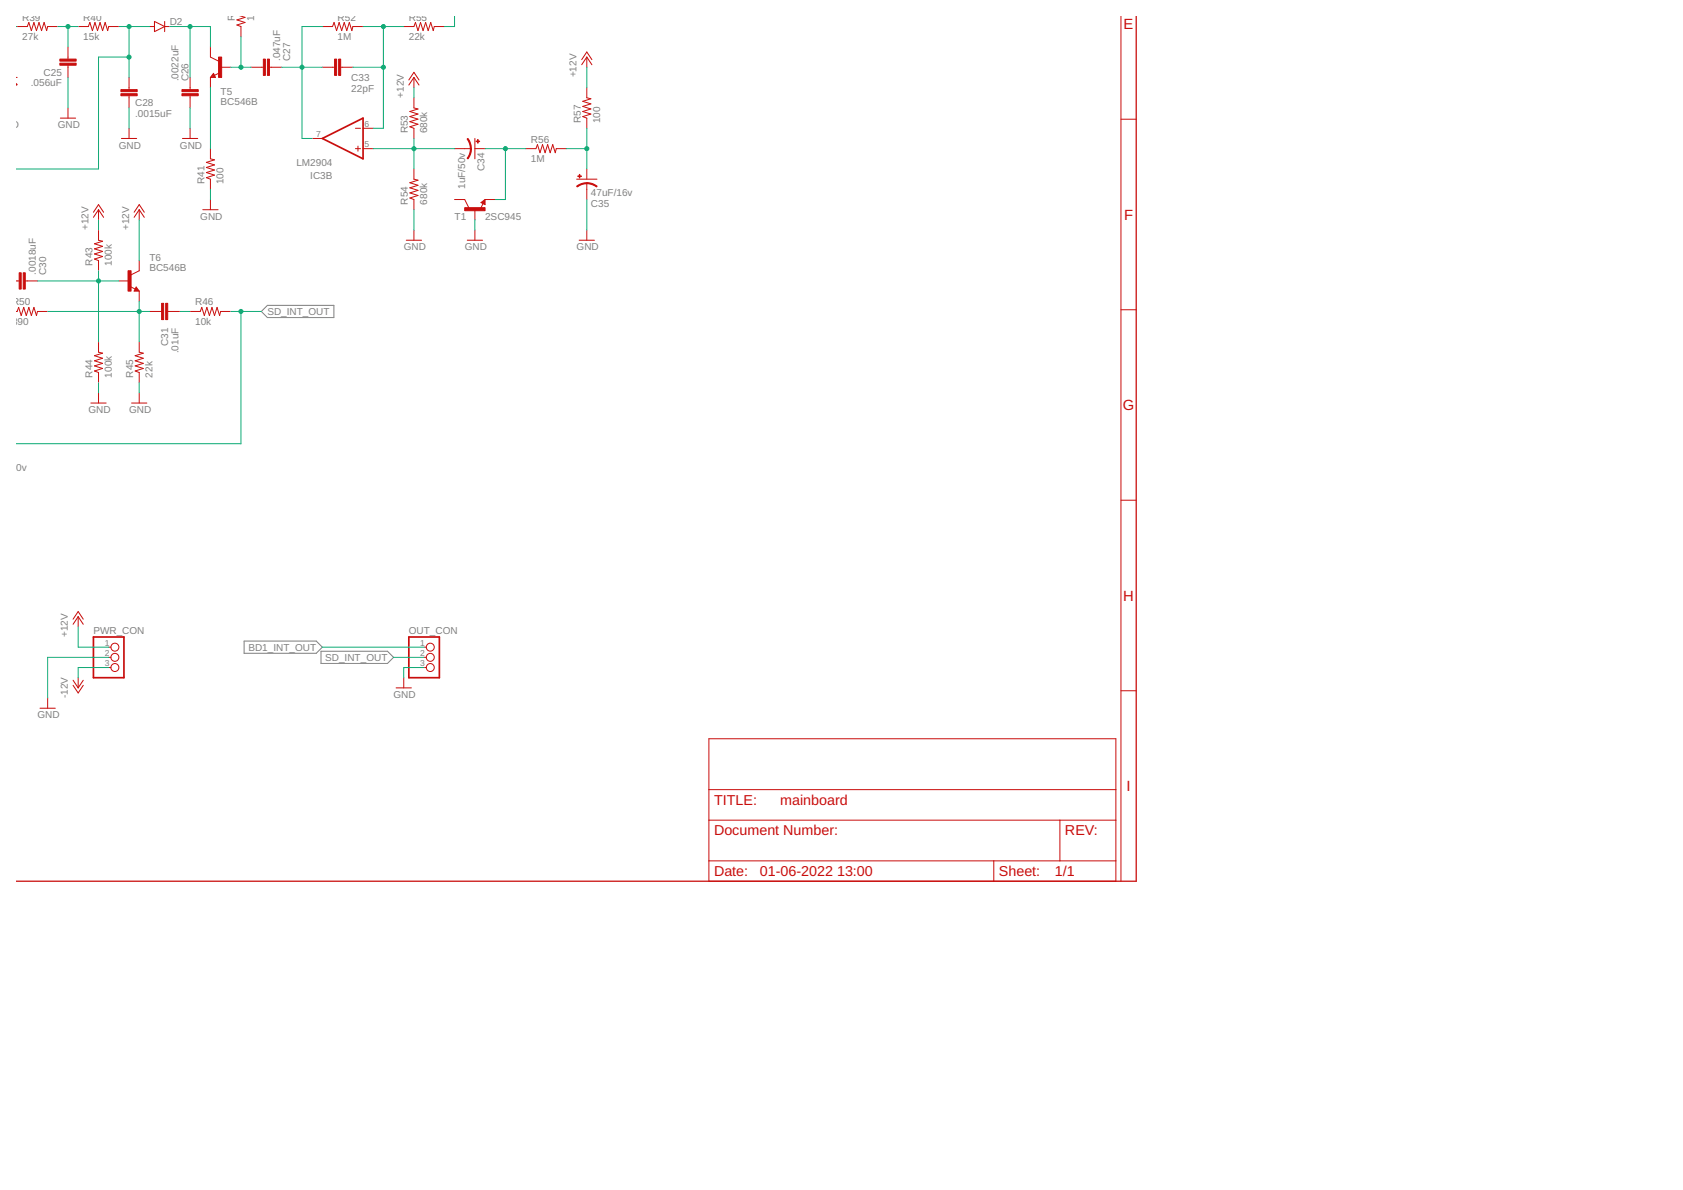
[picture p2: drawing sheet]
<svg xmlns="http://www.w3.org/2000/svg" width="420mm" height="297mm" viewBox="0 0 420 297" stroke-linecap="round" stroke-linejoin="round" font-family="sans-serif">
<path d="M65.2 77.7l1.6-1.5h16.6v3.1h-16.6zM60.9 160h18.1l1.5 1.5-1.5 1.6h-18.1zM80.1 162.6h16.6l1.6 1.5-1.6 1.5h-16.6z" fill="none" stroke="#808080" stroke-width=".25"/>
<path d="M283.7 4.1v215.9h-279.6" fill="none" stroke="#c90d0c" stroke-width=".32"/>
<g fill="none" stroke="#c90d0c" stroke-width=".25">
<path d="M4.1 19.3h.2M4.3 6.6h2.5l.4-1 .6 2 .7-2 .6 2 .6-2 .7 2 .6-2 .6 2 .3-1h2.5M17 11.7v3.1M17 16.3v3M19.5 6.6h2.6l.3-1 .7 2 .6-2 .6 2 .7-2 .6 2 .6-2 .7 2 .2-1h2.6M32.2 19.3v3.1M37.3 6.6h1.3M38.6 5.4l2.5 1.2-2.5 1.3zM41.1 6.6h1.3M41.1 5.4v2.5M47.5 19.3v3.1M52.5 11.7v2.5l2.1 1.1"/>
<path d="M52.5 19.3v2.6M53.3 18.3l.5 1h-1.3zM53.3 18.8l-.1 .3h.4l-.3-.5-.5 .6h.8M54.8 18.2l-1.3 .6M55.1 16.8h2.5M60.5 4.1l.7 .2-2.1 .7 2.1 .6-2.1 .6 1.1 .4v2.6M62.7 16.8h3M67.3 16.8h3M80.5 6.6h2.5l.4-1 .6 2 .7-2 .6 2 .6-2 .7 2 .6-2 .6 2 .3-1h2.5M80.5 16.8h3M85 16.8h3.1M100.8 6.6h2.5l.4-1 .7 2 .6-2 .6 2 .7-2 .6 2 .6-2 .7 2 .2-1h2.6"/>
<path d="M102.1 20l1.2-1.9 1.3 1.9M103.3 19.3v2.6M103.3 19.3l1.3 1.9M103.3 19.3l-1.2 1.9M145.2 14.9l1.3-1.9 1.3 1.9M146.5 14.2l1.3 2M146.5 14.2l-1.3 2M146.5 14.2v2.6M279.8 4.1v215.9M15.1 29.5h3.8M17 26.9v2.6M30.3 34.6h3.8"/>
<path d="M32.2 23.9v3M32.2 32v2.6M45.6 34.6h3.8M47.5 23.9v3M47.5 32v2.6M52.5 37.1v2.5l1.1 .3-2.1 .6 2.1 .7-2.1 .6 2.1 .6-2.1 .7 2.1 .6-2.1 .6 1 .4v2.6M77.9 34.6h2.6M88.7 37.1h1.3M88.7 32h1.3M89.4 36.5v1.2M90.6 37.1h2.6M90.6 32h2.6"/>
<path d="M103.3 24.4v2.5l1.1 .3-2.1 .6 2.1 .7-2.1 .6 2.1 .6-2.1 .7 2.1 .6-2.1 .6 1 .4v2.6M113.5 37.1h4M118.6 34.6v5M118.6 37.1h2.5M131.3 37.1h2.5l.4-1 .6 2 .6-2 .7 2 .6-2 .7 2 .6-2 .6 2 .3-1h2.5M146.5 21.9v2.5l1 .3-2 .6 2 .6-2 .7 2 .6-2 .6 2 .7-2 .6 1 .4v2.5M279.8 29.8h3.9M23.3 53l1.3-1.9 1.3 1.9M24.6 57.4v2.6l1 .2-2 .7 2 .6-2 .6 2 .7-2 .6 2 .6-2 .7 1 .3v2.6M24.6 52.3v2.6M24.6 52.3l1.3 2M24.6 52.3l-1.3 2"/>
<path d="M33.5 53l1.3-1.9 1.2 1.9M34.8 52.3v2.6M34.8 52.3l1.2 2M34.8 52.3l-1.3 2M50.6 52.3h3.8M52.5 49.8v2.5M101.4 60h3.8M103.3 42.2v2.5l1.1 .3-2.1 .6 2.1 .6-2.1 .7 2.1 .6-2.1 .7 2.1 .6-2.1 .6 1 .4v2.5M103.3 57.4v2.6M113.5 49.8h2.5l1 2M116.6 60h3.9M118.6 52.3v2.6"/>
<path d="M118.6 57.4v2.6M120.1 50.6l1-.8v1.3zM120.6 50.6l.2-.2v.4l-.5-.2 .7-.5v.7M120.6 50.8l-.6 1.2M121.1 49.8h2.5M144 44.7h5M144.6 60h3.8M146.5 42.2v2.5M146.5 45.7v4.1M146.5 57.4v2.6M4.1 77.7l.6-1 .6 2.1 .6-2.1 .7 2.1 .6-2.1 .6 2.1 .7-2.1 .6 2.1 .3-1.1h2.5M4.1 70.1h.7"/>
<path d="M6.3 70.1h3.1M29.7 70.1h2.5M32.5 71.5l1.3 .7M34 71.6l.8 1.1h-1.3zM34 72.2l.1 .2h-.4l.3-.5 .5 .6h-.8M34.8 65v2.6l-2.1 1M34.8 72.7v2.5M37.3 77.7h3M41.9 77.7h3M47.5 77.7h2.5l.4-1 .6 2.1 .6-2.1 .7 2.1 .6-2.1 .7 2.1 .6-2.1 .6 2.1 .3-1.1h2.5M279.8 77.3h3.9M24.6 85.4v2.5l1 .3-2 .6 2 .6-2 .7 2 .6-2 .6 2 .7-2 .6 1 .4v2.5"/>
<path d="M24.6 98.1v2.5M34.8 85.4v2.5l1 .3-2.1 .6 2.1 .6-2.1 .7 2.1 .6-2.1 .6 2.1 .7-2.1 .6 1.1 .4v2.5M34.8 98.1v2.5M22.7 100.6h3.8M32.9 100.6h3.8M279.8 124.9h3.9M18.2 154.6l1.3-1.9 1.3 1.9M19.5 153.9l1.3 1.9M19.5 153.9l-1.3 1.9M19.5 153.9v2.6M10 176.8h3.8M11.9 174.2v2.6"/>
<path d="M18.2 169.8l1.3 1.9M18.2 171.1l1.3 1.9 1.3-1.9M19.5 169.2v2.5M20.8 169.8l-1.3 1.9M27.1 161.5h.6M27.1 164.1h.6M27.1 166.6h.6M98.9 171.7h3.8M100.8 169.2v2.5M105.9 161.5h.5M105.9 164.1h.5M105.9 166.6h.5"/>
<path d="M279.8 172.4h3.9M177 184.4h101.6v35.6h-101.6zM177 197.1h101.6M177 204.7h101.6M177 214.9h101.6M248.1 214.9v5.1M264.6 204.7v10.2"/>
<circle cx="28.7" cy="161.5" r=".99"/>
<circle cx="28.7" cy="164.1" r=".99"/>
<circle cx="28.7" cy="166.6" r=".99"/>
<circle cx="107.4" cy="161.5" r=".99"/>
<circle cx="107.4" cy="164.1" r=".99"/>
<circle cx="107.4" cy="166.6" r=".99"/>
</g>
<g fill="#c90d0c" stroke="#c90d0c" stroke-width=".25">
<path d="M4.1 20.2l.2 .9-.2 .2z" fill-rule="evenodd"/>
<path d="M117.4 37.1h.3l-.1 .8-.8 1.8-.2-.2 .5-.9z" fill-rule="evenodd"/>
<path d="M116.6 34.7l.2-.1 .5 .6 .4 1.9h-.3l-.1-1z" fill-rule="evenodd"/>
<path d="M146.5 45.6l1.4 .2 1.2 .7-.2 .2-1.4-.7-1-.2z" fill-rule="evenodd"/>
<path d="M144 46.5l1.2-.7 1.3-.2v.3l-1 .1-1.4 .7z" fill-rule="evenodd"/>
</g>
<g fill="#c90d0c" stroke="#c90d0c" stroke-width=".25">
<path d="M14.9 14.8h4.1v.5h-4.1z"/>
<path d="M14.9 15.8h4.1v.5h-4.1z"/>
<path d="M54.6 14.2h.7v5.1h-.7z"/>
<path d="M45.4 22.4h4.1v.5h-4.1z"/>
<path d="M45.4 23.4h4.1v.5h-4.1z"/>
<path d="M66.8 14.8h.5v4h-.5z"/>
<path d="M65.7 14.8h.6v4h-.6z"/>
<path d="M30.2 22.4h4v.5h-4z"/>
<path d="M30.2 23.4h4v.5h-4z"/>
<path d="M5.8 68.1h.5v4.1h-.5z"/>
<path d="M4.8 68.1h.5v4.1h-.5z"/>
<path d="M32 67.6h.7v5.1h-.7z"/>
<path d="M41.4 75.7h.5v4.1h-.5z"/>
<path d="M40.3 75.7h.6v4.1h-.6z"/>
<path d="M84.5 14.8h.5v4h-.5z"/>
<path d="M83.5 14.8h.5v4h-.5z"/>
<path d="M119.2 34.8h.2v.9h-.2z"/>
<path d="M118.9 35.2h.8v.1h-.8z"/>
<path d="M116 51.8h5.1v.8h-5.1z"/>
<path d="M144.3 43.9h.8v.1h-.8z"/>
<path d="M144.6 43.5h.2v.9h-.2z"/>
</g>
<path d="M80.5 34.6l10.1-5.1v10.1zM23.3 159h7.6v10.2h-7.6zM102.1 159h7.6v10.2h-7.6z" fill="none" stroke="#c90d0c" stroke-width=".42"/>
<g fill="none" stroke="#0dab76" stroke-width=".25">
<path d="M4.1 6.6h.2M14.4 6.6h5.1M17 6.6v5.1M17 19.3v7.6M29.7 6.6h7.6M32.2 6.6v12.7M32.2 14.2h-7.6v28h-20.5M42.4 6.6h10.1v5.1M47.5 6.6v12.7M57.6 16.8h5.1M60.2 9.2v7.6M70.3 16.8h10.2"/>
<path d="M80.5 6.6h-5.1v28h2.5M88.1 16.8h7.6M90.6 6.6h10.2M95.7 6.6v25.4h-2.5M113.5 4.1v2.5h-2.5M146.5 16.8v5.1M32.2 26.9v5.1M47.5 26.9v5.1M52.5 21.9v15.2M93.2 37.1h20.3M103.3 21.9v2.5M103.3 34.6v7.6"/>
<path d="M121.1 37.1h10.2M126.2 37.1v12.7h-2.6M141.4 37.1h5.1M146.5 32v10.2M24.6 54.9v2.5M34.8 54.9v10.1M52.5 47.3v2.5M103.3 52.3v5.1M118.6 54.9v2.5M146.5 49.8v7.6M9.4 70.1h20.3M11.9 77.7h25.4"/>
<path d="M24.6 67.6v17.8M34.8 75.2v10.2M44.9 77.7h2.6M57.6 77.7h7.6M60.2 77.7v33.1h-56.1M24.6 95.5v2.6M34.8 95.5v2.6M19.5 156.5v5h7.6M27.1 166.6h-7.6v2.6M27.1 164.1h-15.2v10.1M80.5 161.5h25.4M98.3 164.1h7.6"/>
<path d="M105.9 166.6h-5.1v2.6"/>
</g>
<g fill="#0dab76" stroke="#0dab76" stroke-width=".25">
<circle cx="17" cy="6.6" r=".51"/>
<circle cx="32.2" cy="6.6" r=".51"/>
<circle cx="32.2" cy="14.2" r=".51"/>
<circle cx="47.5" cy="6.6" r=".51"/>
<circle cx="60.2" cy="16.8" r=".51"/>
<circle cx="34.8" cy="77.7" r=".51"/>
<circle cx="60.2" cy="77.7" r=".51"/>
<circle cx="24.6" cy="70.1" r=".51"/>
<circle cx="75.4" cy="16.8" r=".51"/>
<circle cx="95.7" cy="16.8" r=".51"/>
<circle cx="95.7" cy="6.6" r=".51"/>
<circle cx="103.3" cy="37.1" r=".51"/>
<circle cx="126.2" cy="37.1" r=".51"/>
<circle cx="146.5" cy="37.1" r=".51"/>
</g>
<g font-size="3.7" fill="#c90d0c">
<text x="280.5" y="7.3">E</text>
<text x="280.6" y="54.8">F</text>
<text x="280.3" y="102.4">G</text>
<text x="280.4" y="149.9">H</text>
<text x="281.2" y="197.5">I</text>
</g>
<g font-size="3.6" fill="#c90d0c">
<text x="178.2" y="200.9">TITLE:</text>
<text x="194.8" y="200.9">mainboard</text>
<text x="178.2" y="208.5">Document Number:</text>
<text x="265.9" y="208.5">REV:</text>
<text x="178.2" y="218.7">Date:</text>
<text x="189.7" y="218.7">01-06-2022</text>
<text x="209" y="218.7">13:00</text>
<text x="249.4" y="218.7">Sheet:</text>
<text x="263.3" y="218.7">1/1</text>
</g>
<g font-size="2.5" fill="#808080">
<text x="5.5" y="5.1">R39</text>
<text x="20.8" y="5.1">R40</text>
<text x="58.7" y="5.4" transform="rotate(-90 58.7 5.4)">R42</text>
<text x="63.5" y="5.4" transform="rotate(-90 63.5 5.4)">1M</text>
<text x="84.3" y="5.1">R52</text>
<text x="102.1" y="5.1">R55</text>
<text x="5.5" y="9.9">27k</text>
<text x="20.8" y="9.9">15k</text>
<text x="42.4" y="6.1">D2</text>
<text x="84.3" y="9.9">1M</text>
<text x="102.1" y="9.9">22k</text>
<text x="69.9" y="15.3" transform="rotate(-90 69.9 15.3)">.047uF</text>
<text x="72.5" y="15.3" transform="rotate(-90 72.5 15.3)">C27</text>
<text x="7.7" y="21.5">.056uF</text>
<text x="10.9" y="18.9">C25</text>
<text x="44.5" y="20.3" transform="rotate(-90 44.5 20.3)">.0022uF</text>
<text x="47.1" y="20.3" transform="rotate(-90 47.1 20.3)">C26</text>
<text x="55.1" y="23.6">T5</text>
<text x="87.7" y="22.9">22pF</text>
<text x="87.7" y="20.3">C33</text>
<text x="144" y="19.3" transform="rotate(-90 144 19.3)">+12V</text>
<text x="33.7" y="29.1">.0015uF</text>
<text x="33.7" y="26.6">C28</text>
<text x="55.1" y="26.2">BC546B</text>
<text x="100.8" y="24.4" transform="rotate(-90 100.8 24.4)">+12V</text>
<text x="-.8" y="32">GND</text>
<text x="14.4" y="32">GND</text>
<text x="101.8" y="33.3" transform="rotate(-90 101.8 33.3)">R53</text>
<text x="106.6" y="33.3" transform="rotate(-90 106.6 33.3)">680k</text>
<text x="132.5" y="35.6">R56</text>
<text x="145" y="30.8" transform="rotate(-90 145 30.8)">R57</text>
<text x="149.8" y="30.8" transform="rotate(-90 149.8 30.8)">100</text>
<text x="29.7" y="37.1">GND</text>
<text x="44.9" y="37.1">GND</text>
<text x="74" y="41.4">LM2904</text>
<text x="132.5" y="40.4">1M</text>
<text x="51" y="46" transform="rotate(-90 51 46)">R41</text>
<text x="55.8" y="46" transform="rotate(-90 55.8 46)">100</text>
<text x="77.5" y="44.6">IC3B</text>
<text x="116.2" y="47.1" transform="rotate(-90 116.2 47.1)">1uF/50v</text>
<text x="121" y="42.7" transform="rotate(-90 121 42.7)">C34</text>
<text x="101.8" y="51.1" transform="rotate(-90 101.8 51.1)">R54</text>
<text x="106.6" y="51.1" transform="rotate(-90 106.6 51.1)">680k</text>
<text x="147.5" y="48.9">47uF/16v</text>
<text x="147.5" y="51.7">C35</text>
<text x="22.1" y="57.4" transform="rotate(-90 22.1 57.4)">+12V</text>
<text x="32.2" y="57.4" transform="rotate(-90 32.2 57.4)">+12V</text>
<text x="50" y="54.9">GND</text>
<text x="113.5" y="54.9">T1</text>
<text x="121.1" y="54.9">2SC945</text>
<text x="37.3" y="65">T6</text>
<text x="100.8" y="62.5">GND</text>
<text x="116" y="62.5">GND</text>
<text x="144" y="62.5">GND</text>
<text x="9" y="68.6" transform="rotate(-90 9 68.6)">.0018uF</text>
<text x="11.5" y="68.6" transform="rotate(-90 11.5 68.6)">C30</text>
<text x="23.1" y="66.3" transform="rotate(-90 23.1 66.3)">R43</text>
<text x="27.9" y="66.3" transform="rotate(-90 27.9 66.3)">100k</text>
<text x="37.3" y="67.6">BC546B</text>
<text x="3" y="76.2">R50</text>
<text x="48.7" y="76.2">R46</text>
<text x="3" y="81">390</text>
<text x="48.7" y="81">10k</text>
<text x="66.8" y="78.6">SD_INT_OUT</text>
<text x="42" y="86.4" transform="rotate(-90 42 86.4)">C31</text>
<text x="44.5" y="88.2" transform="rotate(-90 44.5 88.2)">.01uF</text>
<text x="23.1" y="94.2" transform="rotate(-90 23.1 94.2)">R44</text>
<text x="27.9" y="94.2" transform="rotate(-90 27.9 94.2)">100k</text>
<text x="33.3" y="94.2" transform="rotate(-90 33.3 94.2)">R45</text>
<text x="38.1" y="94.2" transform="rotate(-90 38.1 94.2)">22k</text>
<text x="22.1" y="103.1">GND</text>
<text x="32.2" y="103.1">GND</text>
<text x="-.9" y="117.5">uF/50v</text>
<text x="17" y="159" transform="rotate(-90 17 159)">+12V</text>
<text x="23.3" y="158.4">PWR_CON</text>
<text x="102.1" y="158.4">OUT_CON</text>
<text x="62" y="162.4">BD1_INT_OUT</text>
<text x="81.2" y="165">SD_INT_OUT</text>
<text x="9.4" y="179.3">GND</text>
<text x="17" y="174.2" transform="rotate(-90 17 174.2)">-12V</text>
<text x="98.2" y="174.2">GND</text>
</g>
<g font-size="2.1" fill="#808080">
<text x="78.9" y="34.2">7</text>
<text x="91" y="31.7">6</text>
<text x="91" y="36.7">5</text>
<text x="26.1" y="161.2">1</text>
<text x="104.9" y="161.2">1</text>
<text x="26.1" y="163.7">2</text>
<text x="26.1" y="166.3">3</text>
<text x="104.9" y="163.7">2</text>
<text x="104.9" y="166.3">3</text>
</g>
</svg>
